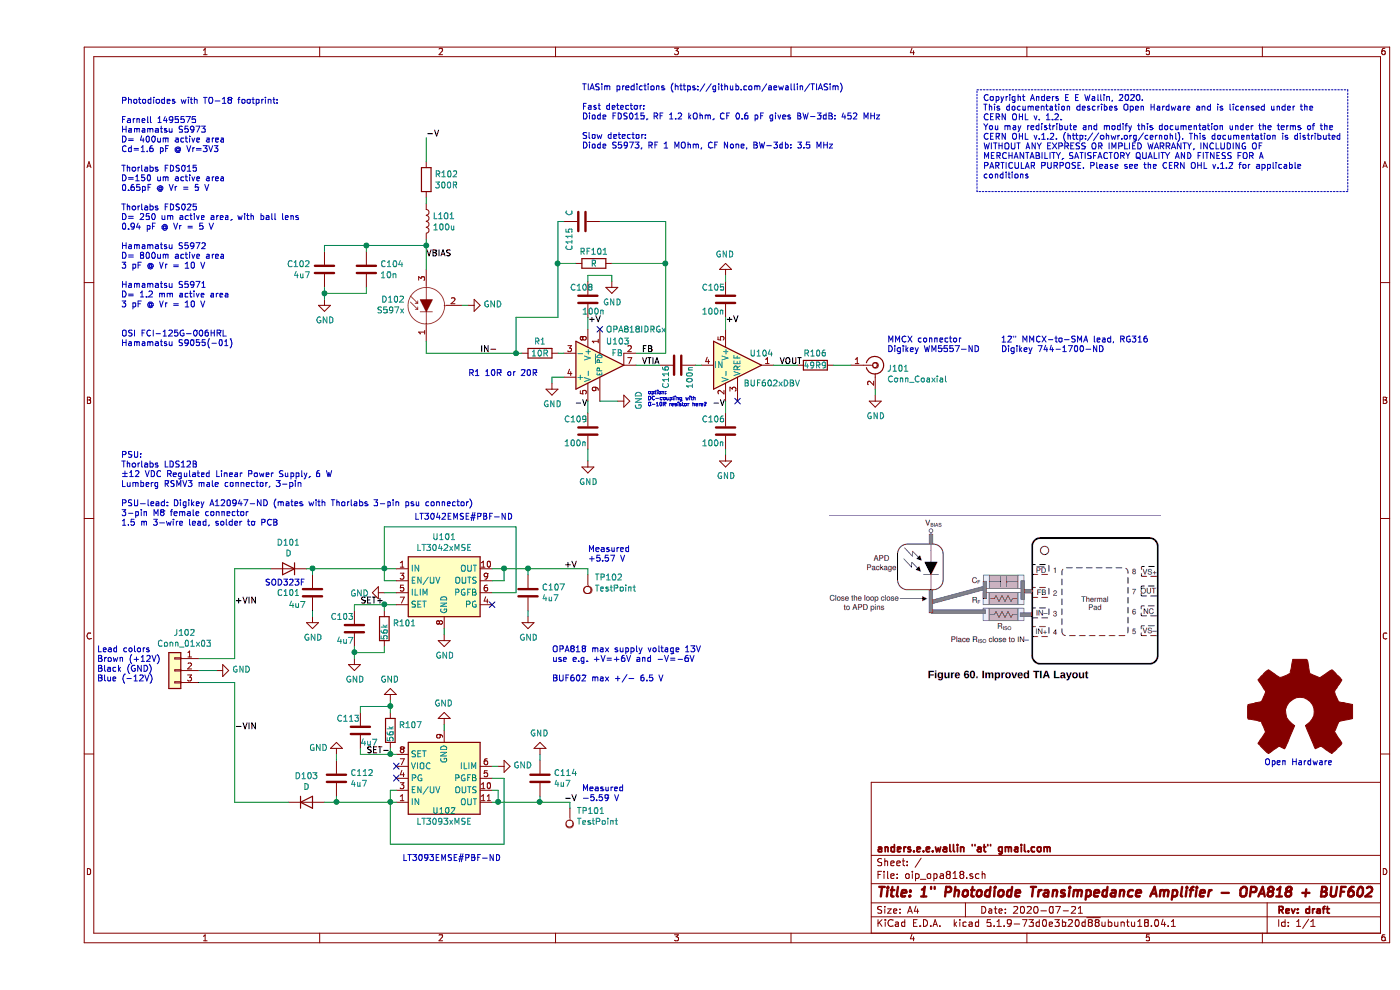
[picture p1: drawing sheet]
EESchema Schematic File Version 4
EELAYER 30 0
EELAYER END
$Descr A4 11693 8268
encoding utf-8
Sheet 1 1
Title "1\" Photodiode Transimpedance Amplifier - OPA818 + BUF602"
Date "2020-07-21"
Rev "draft"
Comp "anders.e.e.wallin \"at\" gmail.com"
Comment1 ""
Comment2 ""
Comment3 ""
Comment4 ""
$EndDescr
$Comp
L Sensor_Optical:S5973 D102
U 1 1
P 3250 2550
F 0 "D102" V 3296 2727 50  0000 L CNN
F 1 "S597x" V 3205 2727 50  0000 L CNN
F 2 "Package_TO_SOT_THT:TO-18-3" H 3250 2900 50  0001 C CNN
F 3 "http://www.osram-os.com/Graphics/XPic5/00215016_0.pdf/BP%20104%20FS.pdf" H 3250 2550 50  0001 C CNN
	1    3250 2550
	0    -1   -1   0   
$EndComp
$Comp
L power:GND #PWR0101
U 1 1
P 3600 2550
F 0 "#PWR0101" H 3600 2300 50  0001 C CNN
F 1 "GND" V 3605 2422 50  0000 R CNN
F 2 "" H 3600 2550 50  0001 C CNN
F 3 "" H 3600 2550 50  0001 C CNN
	1    3600 2550
	0    -1   -1   0   
$EndComp
Wire Wire Line
	3250 2950 3250 2850
$Comp
L Device:R RF101
U 1 1
P 4650 2200
F 0 "RF101" V 4550 2200 50  0000 C CNN
F 1 "R" V 4650 2200 50  0000 C CNN
F 2 "Resistor_SMD:R_0402_1005Metric" V 4580 2200 50  0001 C CNN
F 3 "~" H 4650 2200 50  0001 C CNN
	1    4650 2200
	0    1    1    0   
$EndComp
$Comp
L Device:R R106
U 1 1
P 6500 3050
F 0 "R106" V 6400 3050 50  0000 C CNN
F 1 "49R9" V 6500 3050 50  0000 C CNN
F 2 "Resistor_SMD:R_0603_1608Metric" V 6430 3050 50  0001 C CNN
F 3 "~" H 6500 3050 50  0001 C CNN
	1    6500 3050
	0    1    1    0   
$EndComp
$Comp
L Connector:Conn_Coaxial J101
U 1 1
P 7000 3050
F 0 "J101" H 7100 3025 50  0000 L CNN
F 1 "Conn_Coaxial" H 7100 2934 50  0000 L CNN
F 2 "Connector_Coaxial:MMCX_Molex_73415-1471_Vertical" H 7000 3050 50  0001 C CNN
F 3 " ~" H 7000 3050 50  0001 C CNN
	1    7000 3050
	1    0    0    -1  
$EndComp
Wire Wire Line
	6800 3050 6650 3050
$Comp
L power:GND #PWR0102
U 1 1
P 7000 3300
F 0 "#PWR0102" H 7000 3050 50  0001 C CNN
F 1 "GND" H 7005 3127 50  0000 C CNN
F 2 "" H 7000 3300 50  0001 C CNN
F 3 "" H 7000 3300 50  0001 C CNN
	1    7000 3300
	1    0    0    -1  
$EndComp
Wire Wire Line
	7000 3300 7000 3250
Wire Wire Line
	3600 2550 3550 2550
$Comp
L power:GND #PWR0103
U 1 1
P 4300 3200
F 0 "#PWR0103" H 4300 2950 50  0001 C CNN
F 1 "GND" H 4305 3027 50  0000 C CNN
F 2 "" H 4300 3200 50  0001 C CNN
F 3 "" H 4300 3200 50  0001 C CNN
	1    4300 3200
	1    0    0    -1  
$EndComp
$Comp
L Device:C C109
U 1 1
P 4600 3600
F 0 "C109" H 4400 3700 50  0000 L CNN
F 1 "100n" H 4400 3500 50  0000 L CNN
F 2 "Capacitor_SMD:C_0603_1608Metric" H 4638 3450 50  0001 C CNN
F 3 "~" H 4600 3600 50  0001 C CNN
	1    4600 3600
	1    0    0    -1  
$EndComp
$Comp
L Device:C C108
U 1 1
P 4600 2500
F 0 "C108" H 4450 2600 50  0000 L CNN
F 1 "100n" H 4550 2400 50  0000 L CNN
F 2 "Capacitor_SMD:C_0603_1608Metric" H 4638 2350 50  0001 C CNN
F 3 "~" H 4600 2500 50  0001 C CNN
	1    4600 2500
	1    0    0    -1  
$EndComp
Wire Wire Line
	4350 2200 4500 2200
Wire Wire Line
	4800 2200 5250 2200
Text Label 4600 2700 0    50   ~ 0
+V
$Comp
L power:GND #PWR0104
U 1 1
P 4600 3850
F 0 "#PWR0104" H 4600 3600 50  0001 C CNN
F 1 "GND" H 4605 3677 50  0000 C CNN
F 2 "" H 4600 3850 50  0001 C CNN
F 3 "" H 4600 3850 50  0001 C CNN
	1    4600 3850
	1    0    0    -1  
$EndComp
$Comp
L power:GND #PWR0105
U 1 1
P 4800 2350
F 0 "#PWR0105" H 4800 2100 50  0001 C CNN
F 1 "GND" H 4805 2177 50  0000 C CNN
F 2 "" H 4800 2350 50  0001 C CNN
F 3 "" H 4800 2350 50  0001 C CNN
	1    4800 2350
	1    0    0    -1  
$EndComp
Wire Wire Line
	4600 2300 4600 2350
Text Label 4600 3400 2    50   ~ 0
-V
$Comp
L Device:C C104
U 1 1
P 2750 2250
F 0 "C104" H 2865 2296 50  0000 L CNN
F 1 "10n" H 2865 2205 50  0000 L CNN
F 2 "Capacitor_SMD:C_0603_1608Metric" H 2788 2100 50  0001 C CNN
F 3 "~" H 2750 2250 50  0001 C CNN
	1    2750 2250
	1    0    0    -1  
$EndComp
$Comp
L Device:C C102
U 1 1
P 2400 2250
F 0 "C102" H 2515 2296 50  0000 L CNN
F 1 "4u7" H 2515 2205 50  0000 L CNN
F 2 "Capacitor_SMD:C_0603_1608Metric" H 2438 2100 50  0001 C CNN
F 3 "~" H 2400 2250 50  0001 C CNN
	1    2400 2250
	-1   0    0    -1  
$EndComp
Wire Wire Line
	3250 2250 3250 2050
Wire Wire Line
	3250 2050 2750 2050
Wire Wire Line
	2750 2050 2750 2100
Wire Wire Line
	2750 2050 2400 2050
Wire Wire Line
	2400 2050 2400 2100
Connection ~ 2750 2050
$Comp
L power:GND #PWR0106
U 1 1
P 2400 2500
F 0 "#PWR0106" H 2400 2250 50  0001 C CNN
F 1 "GND" H 2405 2327 50  0000 C CNN
F 2 "" H 2400 2500 50  0001 C CNN
F 3 "" H 2400 2500 50  0001 C CNN
	1    2400 2500
	1    0    0    -1  
$EndComp
Wire Wire Line
	2750 2400 2750 2450
Wire Wire Line
	2750 2450 2400 2450
Wire Wire Line
	2400 2450 2400 2500
Wire Wire Line
	2400 2400 2400 2450
Connection ~ 2400 2450
$Comp
L Device:L L101
U 1 1
P 3250 1850
F 0 "L101" H 3303 1896 50  0000 L CNN
F 1 "100u" H 3303 1805 50  0000 L CNN
F 2 "Inductor_SMD:L_0805_2012Metric" H 3250 1850 50  0001 C CNN
F 3 "~" H 3250 1850 50  0001 C CNN
	1    3250 1850
	1    0    0    -1  
$EndComp
Wire Wire Line
	3250 2000 3250 2050
Connection ~ 3250 2050
$Comp
L Device:R R102
U 1 1
P 3250 1500
F 0 "R102" H 3320 1546 50  0000 L CNN
F 1 "300R" H 3320 1455 50  0000 L CNN
F 2 "Resistor_SMD:R_0603_1608Metric" V 3180 1500 50  0001 C CNN
F 3 "~" H 3250 1500 50  0001 C CNN
	1    3250 1500
	1    0    0    -1  
$EndComp
Wire Wire Line
	3250 1700 3250 1650
Wire Wire Line
	3250 1350 3250 1150
Text Label 3250 1150 0    50   ~ 0
-V
$Comp
L Regulator_Linear:LT3042xMSE U101
U 1 1
P 3400 4850
F 0 "U101" H 3400 5217 50  0000 C CNN
F 1 "LT3042xMSE" H 3400 5126 50  0000 C CNN
F 2 "Package_SO:MSOP-10-1EP_3x3mm_P0.5mm_EP1.68x1.88mm" H 3400 5175 50  0001 C CNN
F 3 "https://www.analog.com/media/en/technical-documentation/data-sheets/3042fb.pdf" H 3400 4850 50  0001 C CNN
	1    3400 4850
	1    0    0    -1  
$EndComp
$Comp
L Regulator_Linear:LT3093xMSE U102
U 1 1
P 3400 6500
F 0 "U102" H 3400 6775 50  0000 C CNN
F 1 "LT3093xMSE" H 3400 6866 50  0000 C CNN
F 2 "Package_SO:MSOP-12-1EP_3x4mm_P0.65mm_EP1.65x2.85mm" H 3400 6825 50  0001 C CNN
F 3 "" H 3400 6500 50  0001 C CNN
	1    3400 6500
	1    0    0    1   
$EndComp
$Comp
L power:GND #PWR0107
U 1 1
P 3400 5300
F 0 "#PWR0107" H 3400 5050 50  0001 C CNN
F 1 "GND" H 3405 5127 50  0000 C CNN
F 2 "" H 3400 5300 50  0001 C CNN
F 3 "" H 3400 5300 50  0001 C CNN
	1    3400 5300
	1    0    0    -1  
$EndComp
$Comp
L power:GND #PWR0108
U 1 1
P 2900 4950
F 0 "#PWR0108" H 2900 4700 50  0001 C CNN
F 1 "GND" V 2905 4822 50  0000 R CNN
F 2 "" H 2900 4950 50  0001 C CNN
F 3 "" H 2900 4950 50  0001 C CNN
	1    2900 4950
	0    1    1    0   
$EndComp
Wire Wire Line
	3000 4950 2900 4950
$Comp
L Device:C C101
U 1 1
P 2300 4950
F 0 "C101" H 2000 4950 50  0000 L CNN
F 1 "4u7" H 2100 4850 50  0000 L CNN
F 2 "Capacitor_SMD:C_0603_1608Metric" H 2338 4800 50  0001 C CNN
F 3 "~" H 2300 4950 50  0001 C CNN
	1    2300 4950
	1    0    0    -1  
$EndComp
Wire Wire Line
	3000 4750 2900 4750
Wire Wire Line
	2300 4750 2300 4800
Wire Wire Line
	3000 4850 2900 4850
Wire Wire Line
	2900 4850 2900 4750
Connection ~ 2900 4750
Wire Wire Line
	2900 4750 2300 4750
$Comp
L power:GND #PWR0109
U 1 1
P 2300 5150
F 0 "#PWR0109" H 2300 4900 50  0001 C CNN
F 1 "GND" H 2305 4977 50  0000 C CNN
F 2 "" H 2300 5150 50  0001 C CNN
F 3 "" H 2300 5150 50  0001 C CNN
	1    2300 5150
	1    0    0    -1  
$EndComp
Wire Wire Line
	2300 5150 2300 5100
$Comp
L Device:D D101
U 1 1
P 2100 4750
F 0 "D101" H 2100 4534 50  0000 C CNN
F 1 "D" H 2100 4625 50  0000 C CNN
F 2 "Diode_SMD:D_SOD-323F" H 2100 4750 50  0001 C CNN
F 3 "~" H 2100 4750 50  0001 C CNN
	1    2100 4750
	-1   0    0    1   
$EndComp
Wire Wire Line
	2250 4750 2300 4750
Connection ~ 2300 4750
$Comp
L Device:R R101
U 1 1
P 2900 5250
F 0 "R101" H 2970 5296 50  0000 L CNN
F 1 "56k" V 2900 5150 50  0000 L CNN
F 2 "Resistor_SMD:R_0603_1608Metric" V 2830 5250 50  0001 C CNN
F 3 "~" H 2900 5250 50  0001 C CNN
	1    2900 5250
	1    0    0    -1  
$EndComp
$Comp
L Device:C C103
U 1 1
P 2650 5250
F 0 "C103" H 2450 5350 50  0000 L CNN
F 1 "4u7" H 2500 5150 50  0000 L CNN
F 2 "Capacitor_SMD:C_0603_1608Metric" H 2688 5100 50  0001 C CNN
F 3 "~" H 2650 5250 50  0001 C CNN
	1    2650 5250
	1    0    0    -1  
$EndComp
Wire Wire Line
	3000 5050 2900 5050
Wire Wire Line
	2650 5050 2650 5100
Wire Wire Line
	2900 5100 2900 5050
Connection ~ 2900 5050
Wire Wire Line
	2900 5050 2650 5050
$Comp
L power:GND #PWR0110
U 1 1
P 2650 5500
F 0 "#PWR0110" H 2650 5250 50  0001 C CNN
F 1 "GND" H 2655 5327 50  0000 C CNN
F 2 "" H 2650 5500 50  0001 C CNN
F 3 "" H 2650 5500 50  0001 C CNN
	1    2650 5500
	1    0    0    -1  
$EndComp
Wire Wire Line
	2650 5500 2650 5450
Wire Wire Line
	2900 5400 2900 5450
Wire Wire Line
	2900 5450 2650 5450
Connection ~ 2650 5450
Wire Wire Line
	2650 5450 2650 5400
Wire Wire Line
	3400 5300 3400 5250
$Comp
L Device:C C107
U 1 1
P 4100 4950
F 0 "C107" H 4215 4996 50  0000 L CNN
F 1 "4u7" H 4215 4905 50  0000 L CNN
F 2 "Capacitor_SMD:C_0603_1608Metric" H 4138 4800 50  0001 C CNN
F 3 "~" H 4100 4950 50  0001 C CNN
	1    4100 4950
	1    0    0    -1  
$EndComp
Wire Wire Line
	3800 4750 3900 4750
Wire Wire Line
	4100 4800 4100 4750
Connection ~ 4100 4750
Wire Wire Line
	3800 4850 3900 4850
Wire Wire Line
	3900 4850 3900 4750
Connection ~ 3900 4750
Wire Wire Line
	3900 4750 4100 4750
Wire Wire Line
	3800 4950 4000 4950
Wire Wire Line
	4000 4950 4000 4400
Wire Wire Line
	4000 4400 2900 4400
Wire Wire Line
	2900 4400 2900 4750
NoConn ~ 3800 5050
$Comp
L power:GND #PWR0111
U 1 1
P 4100 5150
F 0 "#PWR0111" H 4100 4900 50  0001 C CNN
F 1 "GND" H 4105 4977 50  0000 C CNN
F 2 "" H 4100 5150 50  0001 C CNN
F 3 "" H 4100 5150 50  0001 C CNN
	1    4100 5150
	1    0    0    -1  
$EndComp
Wire Wire Line
	4100 5150 4100 5100
Text Label 4400 4750 0    50   ~ 0
+V
$Comp
L Device:R R107
U 1 1
P 2950 6100
F 0 "R107" H 3020 6146 50  0000 L CNN
F 1 "56k" V 2950 6000 50  0000 L CNN
F 2 "Resistor_SMD:R_0603_1608Metric" V 2880 6100 50  0001 C CNN
F 3 "~" H 2950 6100 50  0001 C CNN
	1    2950 6100
	1    0    0    -1  
$EndComp
$Comp
L Device:C C113
U 1 1
P 2700 6100
F 0 "C113" H 2500 6200 50  0000 L CNN
F 1 "4u7" H 2700 6000 50  0000 L CNN
F 2 "Capacitor_SMD:C_0603_1608Metric" H 2738 5950 50  0001 C CNN
F 3 "~" H 2700 6100 50  0001 C CNN
	1    2700 6100
	1    0    0    -1  
$EndComp
$Comp
L Device:C C112
U 1 1
P 2500 6500
F 0 "C112" H 2615 6546 50  0000 L CNN
F 1 "4u7" H 2615 6455 50  0000 L CNN
F 2 "Capacitor_SMD:C_0603_1608Metric" H 2538 6350 50  0001 C CNN
F 3 "~" H 2500 6500 50  0001 C CNN
	1    2500 6500
	1    0    0    -1  
$EndComp
$Comp
L Device:D D103
U 1 1
P 2250 6700
F 0 "D103" H 2250 6484 50  0000 C CNN
F 1 "D" H 2250 6575 50  0000 C CNN
F 2 "Diode_SMD:D_SOD-323F" H 2250 6700 50  0001 C CNN
F 3 "~" H 2250 6700 50  0001 C CNN
	1    2250 6700
	1    0    0    1   
$EndComp
Wire Wire Line
	3000 6700 2950 6700
Wire Wire Line
	2500 6650 2500 6700
Connection ~ 2500 6700
Wire Wire Line
	2500 6700 2400 6700
$Comp
L power:GND #PWR0112
U 1 1
P 2500 6300
F 0 "#PWR0112" H 2500 6050 50  0001 C CNN
F 1 "GND" H 2650 6250 50  0000 C CNN
F 2 "" H 2500 6300 50  0001 C CNN
F 3 "" H 2500 6300 50  0001 C CNN
	1    2500 6300
	-1   0    0    1   
$EndComp
$Comp
L power:GND #PWR0113
U 1 1
P 2950 5850
F 0 "#PWR0113" H 2950 5600 50  0001 C CNN
F 1 "GND" H 2955 5677 50  0000 C CNN
F 2 "" H 2950 5850 50  0001 C CNN
F 3 "" H 2950 5850 50  0001 C CNN
	1    2950 5850
	-1   0    0    1   
$EndComp
Wire Wire Line
	2950 5850 2950 5900
Wire Wire Line
	2950 5900 2700 5900
Wire Wire Line
	2700 5900 2700 5950
Connection ~ 2950 5900
Wire Wire Line
	2950 5900 2950 5950
Wire Wire Line
	3000 6300 2950 6300
Wire Wire Line
	2950 6300 2950 6250
Wire Wire Line
	2950 6300 2700 6300
Wire Wire Line
	2700 6300 2700 6250
Connection ~ 2950 6300
Wire Wire Line
	2500 6350 2500 6300
$Comp
L power:GND #PWR0114
U 1 1
P 3400 6050
F 0 "#PWR0114" H 3400 5800 50  0001 C CNN
F 1 "GND" H 3405 5877 50  0000 C CNN
F 2 "" H 3400 6050 50  0001 C CNN
F 3 "" H 3400 6050 50  0001 C CNN
	1    3400 6050
	-1   0    0    1   
$EndComp
Wire Wire Line
	3400 6100 3400 6050
$Comp
L power:GND #PWR0115
U 1 1
P 3850 6400
F 0 "#PWR0115" H 3850 6150 50  0001 C CNN
F 1 "GND" V 3855 6272 50  0000 R CNN
F 2 "" H 3850 6400 50  0001 C CNN
F 3 "" H 3850 6400 50  0001 C CNN
	1    3850 6400
	0    -1   -1   0   
$EndComp
Wire Wire Line
	3850 6400 3800 6400
$Comp
L Device:C C114
U 1 1
P 4200 6500
F 0 "C114" H 4315 6546 50  0000 L CNN
F 1 "4u7" H 4315 6455 50  0000 L CNN
F 2 "Capacitor_SMD:C_0603_1608Metric" H 4238 6350 50  0001 C CNN
F 3 "~" H 4200 6500 50  0001 C CNN
	1    4200 6500
	1    0    0    -1  
$EndComp
Wire Wire Line
	4200 6650 4200 6700
Wire Wire Line
	4200 6700 3850 6700
Wire Wire Line
	3800 6600 3850 6600
Wire Wire Line
	3850 6600 3850 6700
Connection ~ 3850 6700
Wire Wire Line
	3850 6700 3800 6700
$Comp
L power:GND #PWR0116
U 1 1
P 4200 6300
F 0 "#PWR0116" H 4200 6050 50  0001 C CNN
F 1 "GND" H 4205 6127 50  0000 C CNN
F 2 "" H 4200 6300 50  0001 C CNN
F 3 "" H 4200 6300 50  0001 C CNN
	1    4200 6300
	-1   0    0    1   
$EndComp
Wire Wire Line
	4200 6350 4200 6300
Wire Wire Line
	3800 6500 3900 6500
Wire Wire Line
	3900 6500 3900 7050
Wire Wire Line
	3900 7050 2950 7050
Wire Wire Line
	2950 7050 2950 6700
Connection ~ 2950 6700
Wire Wire Line
	2950 6700 2500 6700
Wire Wire Line
	3000 6600 2950 6600
Wire Wire Line
	2950 6600 2950 6700
NoConn ~ 3000 6500
NoConn ~ 3000 6400
Connection ~ 4200 6700
Text Label 4400 6700 0    50   ~ 0
-V
$Comp
L Connector_Generic:Conn_01x03 J102
U 1 1
P 1150 5600
F 0 "J102" H 1068 5917 50  0000 C CNN
F 1 "Conn_01x03" H 1068 5826 50  0000 C CNN
F 2 "Connector_PinHeader_2.54mm:PinHeader_1x03_P2.54mm_Vertical" H 1150 5600 50  0001 C CNN
F 3 "~" H 1150 5600 50  0001 C CNN
	1    1150 5600
	-1   0    0    -1  
$EndComp
Wire Wire Line
	1950 4750 1650 4750
Wire Wire Line
	1650 4750 1650 5500
Wire Wire Line
	1650 5500 1350 5500
Wire Wire Line
	1350 5700 1650 5700
Wire Wire Line
	1650 5700 1650 6700
Wire Wire Line
	1650 6700 2100 6700
$Comp
L power:GND #PWR0117
U 1 1
P 1500 5600
F 0 "#PWR0117" H 1500 5350 50  0001 C CNN
F 1 "GND" V 1505 5472 50  0000 R CNN
F 2 "" H 1500 5600 50  0001 C CNN
F 3 "" H 1500 5600 50  0001 C CNN
	1    1500 5600
	0    -1   -1   0   
$EndComp
Wire Wire Line
	1500 5600 1350 5600
Wire Wire Line
	4600 4800 4600 4750
Wire Wire Line
	4100 4750 4600 4750
Wire Wire Line
	4450 6700 4450 6750
Wire Wire Line
	4200 6700 4450 6700
Text Notes 3150 4350 0    50   ~ 0
LT3042EMSE#PBF-ND
Text Notes 3050 7200 0    50   ~ 0
LT3093EMSE#PBF-ND
Text Notes 7100 2950 0    50   ~ 0
MMCX connector\nDigikey WM5557-ND
Text Notes 8050 2950 0    50   ~ 0
12" MMCX-to-SMA lead, RG316\nDigikey 744-1700-ND
Text Label 1650 6100 0    50   ~ 0
-VIN
Text Label 1650 5050 0    50   ~ 0
+VIN
$Comp
L Graphic:Logo_Open_Hardware_Large #LOGO101
U 1 1
P 10550 5950
F 0 "#LOGO101" H 10550 6450 50  0001 C CNN
F 1 "Logo_Open_Hardware_Large" H 10550 5550 50  0001 C CNN
F 2 "" H 10550 5950 50  0001 C CNN
F 3 "~" H 10550 5950 50  0001 C CNN
	1    10550 5950
	1    0    0    -1  
$EndComp
Text Notes 10250 6400 0    50   ~ 0
Open Hardware
Text Notes 700  2900 0    50   ~ 0
Photodiodes with TO-18 footprint:\n\nFarnell 1495575\nHamamatsu S5973\nD= 400um active area\nCd=1.6 pF @ Vr=3V3\n\nThorlabs FDS015\nD=150 um active area\n0.65pF @ Vr = 5 V\n\nThorlabs FDS025\nD= 250 um active area, with ball lens\n0.94 pF @ Vr = 5 V\n\nHamamatsu S5972\nD= 800um active area\n3 pF @ Vr = 10 V\n\nHamamatsu S5971\nD= 1.2 mm active area\n3 pF @ Vr = 10 V\n\n\nOSI FCI-125G-006HRL\nHamamatsu S9055(-01)\n
$Comp
L Connector:TestPoint TP102
U 1 1
P 4600 4800
F 0 "TP102" H 4542 4826 50  0000 R CNN
F 1 "TestPoint" H 4542 4917 50  0000 R CNN
F 2 "TestPoint:TestPoint_THTPad_D1.0mm_Drill0.5mm" H 4800 4800 50  0001 C CNN
F 3 "~" H 4800 4800 50  0001 C CNN
	1    4600 4800
	-1   0    0    1   
$EndComp
$Comp
L Connector:TestPoint TP101
U 1 1
P 4450 6750
F 0 "TP101" H 4392 6776 50  0000 R CNN
F 1 "TestPoint" H 4392 6867 50  0000 R CNN
F 2 "TestPoint:TestPoint_THTPad_D1.0mm_Drill0.5mm" H 4650 6750 50  0001 C CNN
F 3 "~" H 4650 6750 50  0001 C CNN
	1    4450 6750
	-1   0    0    1   
$EndComp
Text Label 3250 2150 0    50   ~ 0
VBIAS
Text Label 5050 3050 0    50   ~ 0
VTIA
$Comp
L Device:C C115
U 1 1
P 4550 1850
F 0 "C115" H 4600 1750 50  0000 L CNN
F 1 "C" H 4450 1750 50  0000 L CNN
F 2 "Capacitor_SMD:C_0402_1005Metric" H 4588 1700 50  0001 C CNN
F 3 "~" H 4550 1850 50  0001 C CNN
	1    4550 1850
	0    1    1    0   
$EndComp
Wire Wire Line
	4350 1850 4350 2200
Wire Wire Line
	5250 1850 5250 2200
$Comp
L Device:R R1
U 1 1
P 4200 2950
F 0 "R1" V 4100 2950 50  0000 C CNN
F 1 "10R" V 4200 2950 50  0000 C CNN
F 2 "Resistor_SMD:R_0402_1005Metric" V 4130 2950 50  0001 C CNN
F 3 "~" H 4200 2950 50  0001 C CNN
	1    4200 2950
	0    1    1    0   
$EndComp
Wire Wire Line
	4400 2950 4350 2950
Wire Wire Line
	4050 2950 4000 2950
Wire Wire Line
	4000 2950 4000 2650
Wire Wire Line
	4000 2650 4350 2650
Wire Wire Line
	4350 2650 4350 2200
Connection ~ 4000 2950
Wire Wire Line
	4000 2950 3250 2950
Connection ~ 4350 2200
Wire Wire Line
	5000 2950 5250 2950
Wire Wire Line
	5250 2950 5250 2200
Connection ~ 5250 2200
Text Label 3700 2950 0    50   ~ 0
IN-
Text Label 2700 5050 0    50   ~ 0
SET+
Text Label 2750 6300 0    50   ~ 0
SET-
Text Notes 7900 1500 0    50   ~ 0
Copyright Anders E E Wallin, 2020.\nThis documentation describes Open Hardware and is licensed under the\nCERN OHL v. 1.2.\nYou may redistribute and modify this documentation under the terms of the\nCERN OHL v.1.2. (http://ohwr.org/cernohl). This documentation is distributed\nWITHOUT ANY EXPRESS OR IMPLIED WARRANTY, INCLUDING OF\nMERCHANTABILITY, SATISFACTORY QUALITY AND FITNESS FOR A\nPARTICULAR PURPOSE. Please see the CERN OHL v.1.2 for applicable\nconditions\n
Wire Notes Line
	7850 750  10950 750 
Wire Notes Line
	10950 750  10950 1600
Wire Notes Line
	10950 1600 7850 1600
Wire Notes Line
	7850 1600 7850 750 
Wire Wire Line
	4400 3150 4300 3150
Wire Wire Line
	4300 3150 4300 3200
$Comp
L Amplifier_Buffer:BUF602xDBV U104
U 1 1
P 5850 3050
F 0 "U104" H 5950 3150 50  0000 L CNN
F 1 "BUF602xDBV" H 5900 2900 50  0000 L CNN
F 2 "Package_TO_SOT_SMD:SOT-23-5" H 5850 2750 50  0001 C CNN
F 3 "http://www.ti.com/lit/ds/symlink/buf602.pdf" H 5850 3050 50  0001 C CNN
	1    5850 3050
	1    0    0    -1  
$EndComp
Wire Wire Line
	6350 3050 6150 3050
Wire Wire Line
	4600 3350 4600 3450
Wire Wire Line
	4600 3750 4600 3850
$Comp
L Device:C C106
U 1 1
P 5750 3600
F 0 "C106" H 5550 3700 50  0000 L CNN
F 1 "100n" H 5550 3500 50  0000 L CNN
F 2 "Capacitor_SMD:C_0603_1608Metric" H 5788 3450 50  0001 C CNN
F 3 "~" H 5750 3600 50  0001 C CNN
	1    5750 3600
	1    0    0    -1  
$EndComp
$Comp
L power:GND #PWR0118
U 1 1
P 5750 3800
F 0 "#PWR0118" H 5750 3550 50  0001 C CNN
F 1 "GND" H 5755 3627 50  0000 C CNN
F 2 "" H 5750 3800 50  0001 C CNN
F 3 "" H 5750 3800 50  0001 C CNN
	1    5750 3800
	1    0    0    -1  
$EndComp
Wire Wire Line
	5750 3800 5750 3750
Text Label 5750 3400 2    50   ~ 0
-V
Wire Wire Line
	5750 3350 5750 3450
$Comp
L Device:C C105
U 1 1
P 5750 2500
F 0 "C105" H 5550 2600 50  0000 L CNN
F 1 "100n" H 5550 2400 50  0000 L CNN
F 2 "Capacitor_SMD:C_0603_1608Metric" H 5788 2350 50  0001 C CNN
F 3 "~" H 5750 2500 50  0001 C CNN
	1    5750 2500
	1    0    0    -1  
$EndComp
Text Label 5750 2700 0    50   ~ 0
+V
Wire Wire Line
	5750 2650 5750 2750
$Comp
L power:GND #PWR0119
U 1 1
P 5750 2300
F 0 "#PWR0119" H 5750 2050 50  0001 C CNN
F 1 "GND" H 5755 2127 50  0000 C CNN
F 2 "" H 5750 2300 50  0001 C CNN
F 3 "" H 5750 2300 50  0001 C CNN
	1    5750 2300
	-1   0    0    1   
$EndComp
Wire Wire Line
	5750 2350 5750 2300
Text Label 6200 3050 0    50   ~ 0
VOUT
Text Label 5050 2950 0    50   ~ 0
FB
Wire Wire Line
	4800 2350 4800 2300
Wire Wire Line
	4800 2300 4600 2300
Text Notes 3600 3150 0    50   ~ 0
R1 10R or 20R
$Comp
L oip_opa818-rescue:OPA818IDRGx-aw-oip_opa818-rescue-oip_opa818-rescue U103
U 1 1
P 4700 3050
F 0 "U103" H 4750 3250 50  0000 L CNN
F 1 "OPA818IDRGx" H 4750 3350 50  0000 L CNN
F 2 "awallinKiCadFootprints:WSON-8-1EP_3x3mm_P0.5mm_EP1.45x2.4mm" H 4600 3650 50  0001 C CNN
F 3 "https://www.ti.com/lit/ds/symlink/opa818.pdf" H 5100 3450 50  0001 C CNN
	1    4700 3050
	1    0    0    -1  
$EndComp
Wire Wire Line
	4600 2650 4600 2750
NoConn ~ 4700 2750
$Comp
L power:GND #PWR0120
U 1 1
P 4850 3350
F 0 "#PWR0120" H 4850 3100 50  0001 C CNN
F 1 "GND" H 4855 3177 50  0000 C CNN
F 2 "" H 4850 3350 50  0001 C CNN
F 3 "" H 4850 3350 50  0001 C CNN
	1    4850 3350
	0    -1   -1   0   
$EndComp
Wire Wire Line
	4850 3350 4700 3350
$Comp
L Device:C C116
U 1 1
P 5350 3050
F 0 "C116" H 5150 3150 50  0000 L CNN
F 1 "100n" H 5150 2950 50  0000 L CNN
F 2 "Capacitor_SMD:C_0402_1005Metric" H 5388 2900 50  0001 C CNN
F 3 "~" H 5350 3050 50  0001 C CNN
	1    5350 3050
	0    -1   -1   0   
$EndComp
Wire Wire Line
	5200 3050 5000 3050
Wire Wire Line
	5550 3050 5500 3050
NoConn ~ 5850 3350
Wire Wire Line
	4400 1850 4350 1850
Wire Wire Line
	4700 1850 5250 1850
Text Notes 4300 5700 0    50   ~ 0
OPA818 max supply voltage 13V\nuse e.g. +V=+6V and -V=-6V\n\nBUF602 max +/- 6.5 V
Text Notes 4550 1250 0    50   ~ 0
TIASim predictions (https://github.com/aewallin/TIASim)\n\nFast detector:\nDiode FDS015, RF 1.2 kOhm, CF 0.6 pF gives BW-3dB: 452 MHz\n\nSlow detector: \nDiode S5973, RF 1 MOhm, CF None, BW-3db: 3.5 MHz\n
Text Notes 500  5700 0    50   ~ 0
Lead colors\nBrown (+12V)\nBlack (GND)\nBlue (-12V)
Text Notes 4600 4700 0    50   ~ 0
Measured\n+5.57 V
Text Notes 4550 6700 0    50   ~ 0
Measured\n-5.59 V
Text Notes 700  4400 0    50   ~ 0
PSU:\nThorlabs LDS12B\n±12 VDC Regulated Linear Power Supply, 6 W\nLumberg RSMV3 male connector, 3-pin\n\nPSU-lead: Digikey A120947-ND (mates with Thorlabs 3-pin psu connector)\n3-pin M8 female connector\n1.5 m 3-wire lead, solder to PCB
Text Notes 5100 3400 0    30   ~ 0
option:\nDC-coupling with \n0-10R resistor here?
Text Notes 1900 4900 0    50   ~ 0
SOD323F
$EndSCHEMATC
